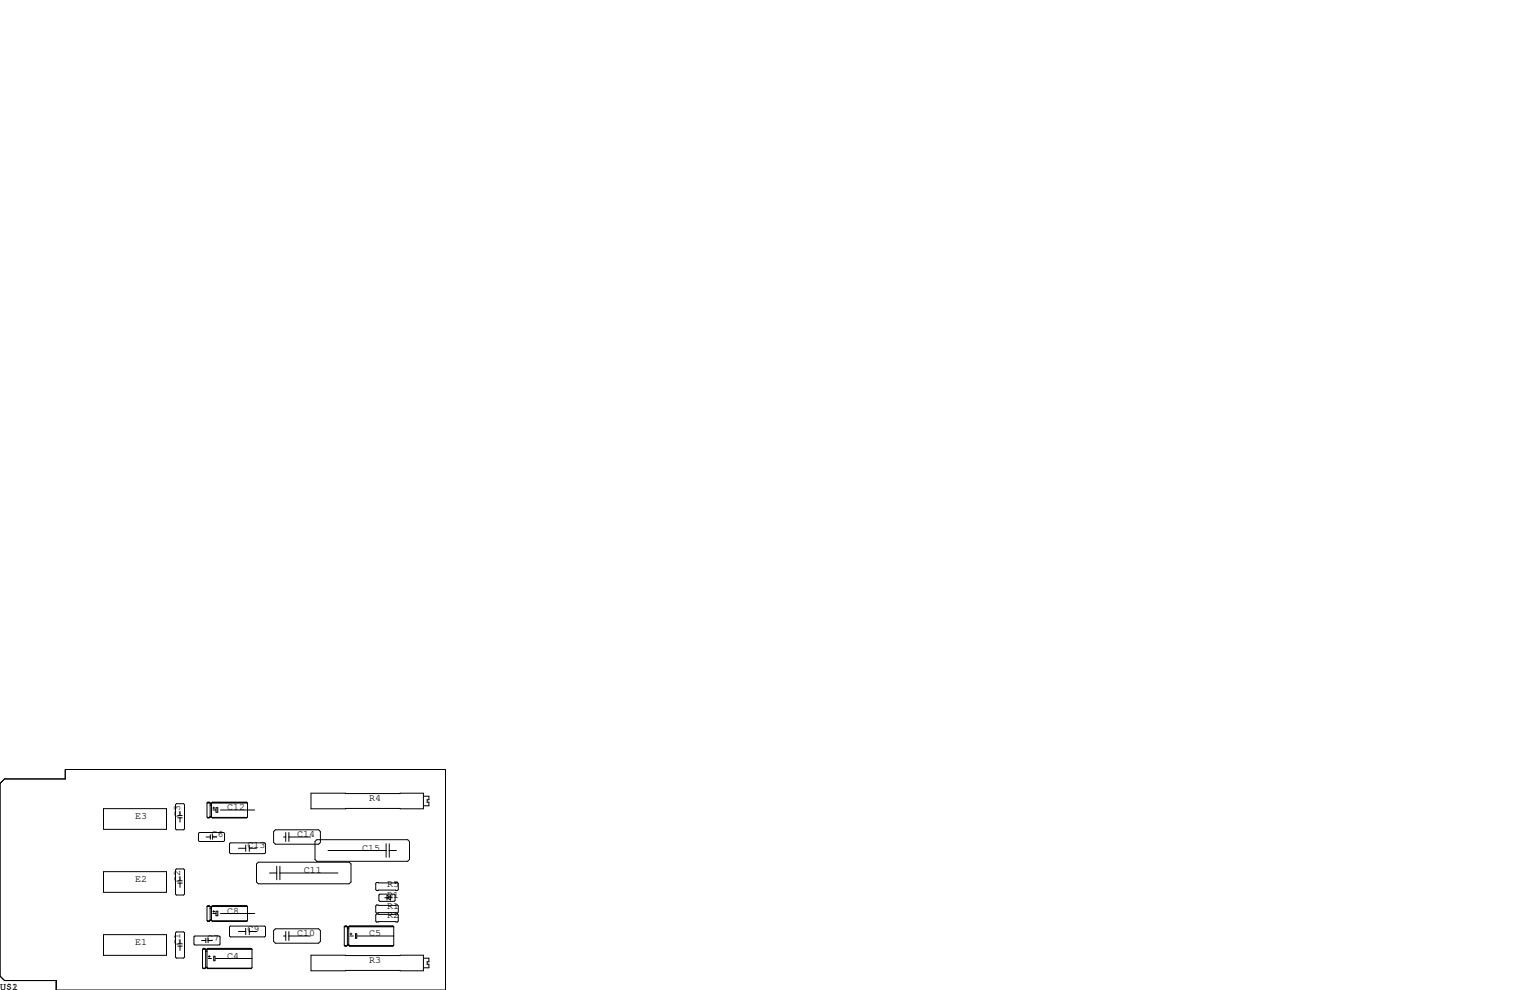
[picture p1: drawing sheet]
<svg xmlns="http://www.w3.org/2000/svg" width="432mm" height="279mm" viewBox="0 0 432 279" stroke-linecap="round" stroke-linejoin="round" font-family="sans-serif">
<g fill="none" stroke="#000" stroke-width=".28">
<path d="M0 221.1l1.3-1.3h17.1v-2.6h107.3v62.2h-109.8v-2.7h-14.6l-1.3-1.2zM29.2 228.2h17.8v5.9h-17.8zM49.8 226.8h2l.3 .3v6.8l-.3 .3h-2l-.3-.3v-6.8zM50.2 230.8h1.2M50.2 230.2h1.2M50.8 229v1.2M50.8 230.8v1.2M56 235.2l.3-.3h6.8l.3 .3v2l-.3 .3h-6.8l-.3-.3zM58.2 236.2h1.2M58.4 226.6v4l.3 .2M58.4 226.6l.3-.2h.4l.2 .2v4M58.4 226.6h11.5"/>
<path d="M58.5 230.7h.7M58.7 230.8h.1M58.7 226.5h.4M59.3 230.6l-.6 .2M59.3 227.2h.4M59.3 230.6h.4M59.3 230.4h.4M59.3 230.5h.4M59.4 235.6v1.3M59.4 226.8h.2M59.7 230.6l.2 .2M59.8 230.7h9.9"/>
<path d="M59.9 230.8h.1M59.9 226.5h9.7M60 235.6v1.3M60 236.2h1.2M60.1 228.6h.9M60.1 228h.5M60.3 227.8v.5M61 228h.5v1.2h-.5zM62.2 228.6h9.7M65 237.9h9.7l.2 .2v2.6l-.2 .2h-9.7l-.2-.2v-2.6zM67.3 239.4h2M69.3 238.5v1.8"/>
<path d="M69.9 226.6v4l-.3 .2h-9.7M69.9 226.6l-.3-.2h-9.7l-.2 .2v4M70.4 238.5v1.8M70.4 239.4h2M77.7 234.2h12.2l.5 .5v3l-.5 .6h-12.2l-.5-.6v-3zM80 236.2h.6M80.6 234.9v2.6M81.5 236.2h6.1M81.5 234.9v2.6M87.8 223.9h31.7v4.4h-31.7zM89.4 237h25.7l.5 .5v5.1l-.5 .5h-25.7l-.5-.5v-5.1zM109 238.1v3.8"/>
<path d="M109.9 238.1v3.8M119.6 224.7h1.5v1h-.6v.7h.6v1h-1.5M29.2 246h17.8v5.8h-17.8zM49.5 245.5l.3-.3h2l.3 .3v6.8l-.3 .3h-2l-.3-.3zM50.2 249.2h1.2M50.2 248.6h1.2M50.8 247.4v1.2M50.8 249.2v1.2M58.4 255.8l.3-.2h.4l.2 .2v4M58.4 255.8v4l.3 .2M58.4 255.8h11.5M58.5 259.9h.7"/>
<path d="M58.7 260h.1M58.7 255.7h.4M59.3 256.4h.4M59.3 259.8l-.6 .2M59.3 259.8h.4M59.3 259.7h.4M59.4 256h.2M59.7 259.8l.2 .2M59.8 259.9h9.9M59.9 260h.1M59.9 255.7h9.7M60.1 257.8h.9"/>
<path d="M60.1 257.2h.5M60.3 257v.5M61 257.2h.5v1.2h-.5zM62.2 257.8h9.7M69.9 255.8l-.3-.2h-9.7l-.2 .2v4M69.9 255.8v4l-.3 .2h-9.7M72.9 243.3h25.7l.5 .5v5.1l-.5 .5h-25.7l-.5-.5v-5.1zM76.1 246.4h2M78.1 244.5v3.8M79 244.5v3.8M79 246.4h16.4M92.6 240h16.4"/>
<path d="M106 255.7l.3-.3h5.8l.3 .3v1.7l-.3 .3h-5.8l-.3-.3zM106 249.3l.3-.3h5.8l.3 .3v1.8l-.3 .2h-5.8l-.3-.2zM106 258.2l.3-.3h5.8l.3 .3v1.8l-.3 .2h-5.8l-.3-.2zM106.9 252.6l.3-.3h4.1l.2 .3v1.5l-.2 .3h-4.1l-.3-.3zM108.6 253.4h2.1M109.2 253.4l1-.7v1.3zM109.5 252.7h-.3v1.3M109.9 240h2M29.2 263.8h17.8v5.8h-17.8zM49.5 263.3l.3-.3h2l.3 .3v6.8l-.3 .3h-2l-.3-.3zM50.2 267h1.2M50.2 266.4h1.2"/>
<path d="M50.8 265.2v1.2M50.8 267v1.2M54.7 264.4l.3-.2h6.8l.3 .2v2l-.3 .3h-6.8l-.3-.3zM56.9 265.4h1.2M57.2 267.9v5.2l.2 .3M57.2 267.9l.2-.2h.4l.2 .2v5.2M57.2 267.9h13.9M57.3 273.2h.6M57.4 267.8h.4M57.4 273.3v.1M58 268.5h.4M58 273.1l-.6 .2"/>
<path d="M58 273.1h.4M58 273h.4M58.1 264.8v1.3M58.2 268h.1M58.4 273.1l.3 .3M58.5 273.2h12.5M58.7 267.8h12.2M58.7 273.3v.1M58.7 264.8v1.3M58.7 265.4h1.2M58.8 269.9h.5M58.8 270.5h.9"/>
<path d="M59.1 269.7v.5M60.3 269.9h.4v1.2h-.4zM60.8 270.5h10.3M64.8 261.6l.2-.2h9.7l.2 .2v2.6l-.2 .2h-9.7l-.2-.2zM67.3 262.9h2M69.3 262v1.8M70.4 262.9h2M70.4 262v1.8M71.1 267.9l-.2-.2h-12.2l-.3 .2v5.2M71.1 267.9v5.2l-.2 .2h-12.2M77.7 262.1h12.2l.5 .5v3.1l-.5 .5h-12.2l-.5-.5v-3.1zM80 264.2h.6"/>
<path d="M80.6 262.9v2.5M81.5 264.2h6.1M81.5 262.9v2.5M87.8 269.6h31.7v4.4h-31.7zM97.2 261.6v5.2l.2 .2M97.2 261.6l.2-.3h.4l.2 .3v5.2M97.2 261.6h13.9M97.3 266.9h.6M97.4 261.4h.4M97.4 267h.1M98 266.8l-.6 .2M98 262.1h.4"/>
<path d="M98 266.8h.4M98 266.6h.4M98 266.7h.4M98.2 261.7h.1M98.4 266.8l.3 .2M98.6 266.9h12.4M98.7 261.4h12.2M98.7 267h.1M98.8 263.6h.5M98.8 264.2h.9M99.1 263.3v.5M100.3 263.5h.4v1.3h-.4z"/>
<path d="M100.8 264.2h10.3M111.1 261.6v5.2l-.2 .2h-12.2M111.1 261.6l-.2-.3h-12.2l-.3 .3v5.2M119.6 270.4h1.5v1h-.6v.7h.6v1h-1.5"/>
</g>
<g font-size="2.8">
<text x="104.1" y="226.1">R4</text>
<text x="38.1" y="231.1">E3</text>
<text x="50.8" y="230.5" transform="rotate(-90 50.8 230.5)">C3</text>
<text x="64.1" y="228.6">C12</text>
<text x="59.7" y="236.2">C6</text>
<text x="69.8" y="239.4">C13</text>
<text x="83.8" y="236.2">C14</text>
<text x="102.2" y="240">C15</text>
<text x="38.1" y="248.9">E2</text>
<text x="50.8" y="248.9" transform="rotate(-90 50.8 248.9)">C2</text>
<text x="85.7" y="246.4">C11</text>
<text x="109.2" y="250.2">R5</text>
<text x="64.1" y="257.8">C8</text>
<text x="109.2" y="256.5">R1</text>
<text x="109.2" y="253.4">D1</text>
<text x="69.8" y="262.9">C9</text>
<text x="109.2" y="259.1">R2</text>
<text x="38.1" y="266.7">E1</text>
<text x="50.8" y="266.7" transform="rotate(-90 50.8 266.7)">C1</text>
<text x="58.4" y="265.4">C7</text>
<text x="83.8" y="264.2">C10</text>
<text x="104.1" y="264.2">C5</text>
<text x="64.1" y="270.5">C4</text>
<text x="104.1" y="271.8">R3</text>
<text x="0" y="279.4">U$1</text>
<text x="3.4" y="279.4">2</text>
</g>
</svg>
